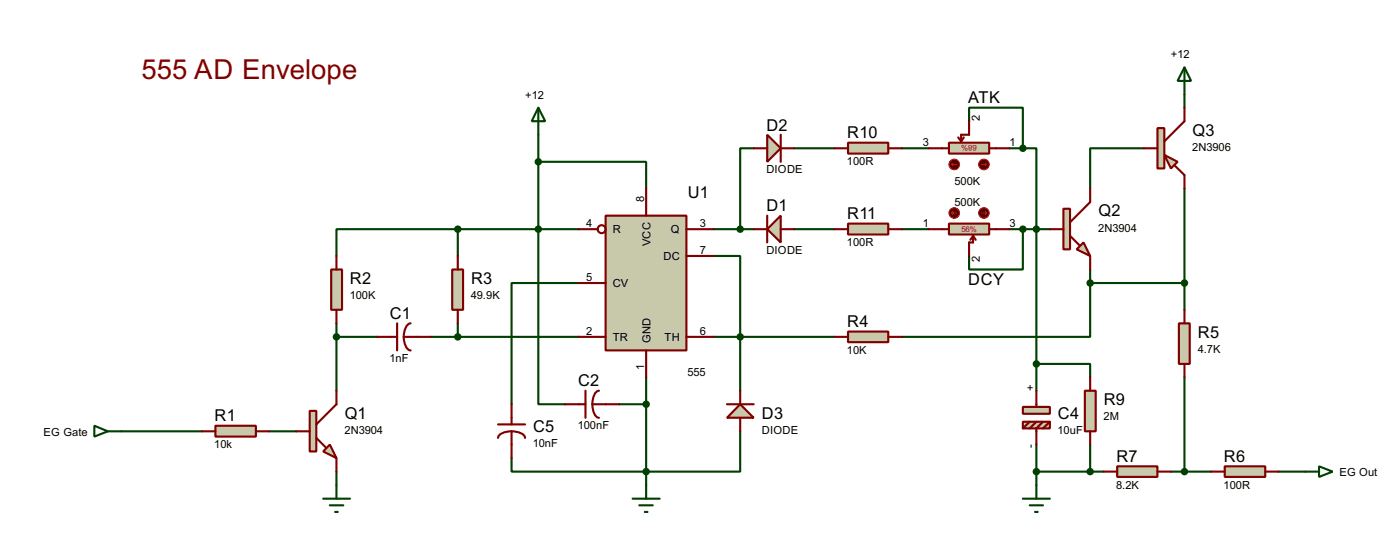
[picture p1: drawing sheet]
<svg xmlns="http://www.w3.org/2000/svg" width="264mm" height="102mm" viewBox="0 0 264 102" stroke-linecap="round" stroke-linejoin="round" font-family="sans-serif">
<g fill="none" stroke="#004000" stroke-width=".4">
<path d="M223.6 17.8v2.5M101.6 30.5h20.4v5.1M101.6 25.4v50.8h5.1M142.3 28h-2.6v15.2M149.9 28h7.6M170.2 28h5.1M182.9 22.9v-2.6h10.2v7.7M190.5 28h2.6M193.1 28h2.5v45.7M215.9 28h-10.1v7.6M223.6 35.6v22.8M86.4 43.2h-22.9v5.1"/>
<path d="M86.4 43.2h22.9M86.4 43.2v5.1M109.3 53.4h-12.7v22.8M134.7 48.3h5v25.4M134.7 43.2h7.6M149.9 43.2h7.6M170.2 43.2h5.1M190.5 43.2h7.7M193.1 43.2v7.6h-10.2v-2.5M205.8 53.4v10.1h-35.6M205.8 50.8v2.6M205.8 53.4h17.8"/>
<path d="M63.5 61v12.7M63.5 63.5h7.7M81.3 63.5h28M86.4 61v2.5M116.9 76.2h5.1M122 71.1v20.4M134.7 63.5h22.8M195.6 68.6h10.2v2.5M223.6 71.1v17.8M17.8 80.3l2.6 1-2.6 1zM20.4 81.3h17.7M50.8 81.3h5.1"/>
<path d="M63.5 88.9v2.6M139.7 81.3v7.6h-43.1v-2.5M195.6 88.9h12.7M195.6 83.8v7.7M205.8 83.8v5.1M221 88.9h7.6M241.3 88.9h5.1"/>
</g>
<path d="M40.7 80.3h7.6v2h-7.6z" fill="#c8c8aa" stroke="#800000" stroke-width=".4"/>
<path d="M38.1 81.3h2.6M48.3 81.3h2.5" fill="none" stroke="#800000" stroke-width=".4"/>
<path d="M62.3 83.8l1.2 2.6-2.5-1.3z" fill="#c8c8aa" stroke="#800000" stroke-width=".4"/>
<path d="M58.5 77.5h1.2v7.6h-1.2z" fill="#c8c8aa" stroke="#800000" stroke-width=".4"/>
<path d="M63.5 73.7v2.5l-3.8 3.8M55.9 81.3h2.6M59.7 82.6l1.8 1.8M63.5 86.4v2.5" fill="none" stroke="#800000" stroke-width=".4"/>
<path d="M61 94h5.1M62.3 95.3h2.5M63.3 96.5h.5M63.5 91.5v2.5" fill="none" stroke="#004000" stroke-width=".4"/>
<path d="M62.5 50.8h2.1v7.6h-2.1z" fill="#c8c8aa" stroke="#800000" stroke-width=".4"/>
<path d="M63.5 48.3v2.5M63.5 58.4v2.6" fill="none" stroke="#800000" stroke-width=".4"/>
<path d="M101.6 20.3l1.3 2.6h-2.5zM101.6 20.3v5.1" fill="none" stroke="#004000" stroke-width=".4"/>
<path d="M85.4 50.8h2v7.6h-2z" fill="#c8c8aa" stroke="#800000" stroke-width=".4"/>
<path d="M86.4 48.3v2.5M86.4 58.4v2.6M71.2 63.5h3.8M75 61v5.1M76.2 63.5a2.37 2.37 0 0 0 1.3 2.6M76.2 63.5h5.1M77.5 61a2.37 2.37 0 0 0-1.3 2.5" fill="none" stroke="#800000" stroke-width=".4"/>
<circle cx="63.5" cy="63.5" r=".5" fill="#004000" stroke="#004000" stroke-width=".4"/>
<path d="M114.3 40.7h15.3v25.4h-15.3z" fill="#c8c8aa" stroke="#800000" stroke-width=".4"/>
<g fill="none" stroke="#800000" stroke-width=".4">
<path d="M122 35.6v5.1M109.3 43.2h3.5M109.3 53.4h5M129.6 43.2h5.1M129.6 48.3h5.1M109.3 63.5h5M122 66.1v5M129.6 63.5h5.1"/>
<circle cx="113.5" cy="43.2" r=".75"/>
</g>
<circle cx="101.6" cy="30.5" r=".5" fill="#004000" stroke="#004000" stroke-width=".4"/>
<path d="M119.4 94h5.1M120.7 95.3h2.5M121.7 96.5h.5M122 91.5v2.5" fill="none" stroke="#004000" stroke-width=".4"/>
<path d="M160.1 62.5h7.6v2h-7.6z" fill="#c8c8aa" stroke="#800000" stroke-width=".4"/>
<path d="M157.5 63.5h2.6M167.7 63.5h2.5" fill="none" stroke="#800000" stroke-width=".4"/>
<circle cx="139.7" cy="63.5" r=".5" fill="#004000" stroke="#004000" stroke-width=".4"/>
<path d="M147.4 40.7v5l-2.6-2.5z" fill="#c8c8aa" stroke="#800000" stroke-width=".4"/>
<path d="M142.3 43.2h2.5M144.8 40.7v5M147.4 43.2h2.5" fill="none" stroke="#800000" stroke-width=".4"/>
<path d="M144.8 25.4l2.6 2.6-2.6 2.5z" fill="#c8c8aa" stroke="#800000" stroke-width=".4"/>
<path d="M142.3 28h2.5M147.4 25.4v5.1M147.4 28h2.5" fill="none" stroke="#800000" stroke-width=".4"/>
<circle cx="139.7" cy="43.2" r=".5" fill="#004000" stroke="#004000" stroke-width=".4"/>
<path d="M179.1 26.9h7.6v2.1h-7.6z" fill="#c8c8aa" stroke="#800000" stroke-width=".4"/>
<path d="M175.3 28h3.8M180.9 25.9l.5 .8M181.9 25.9l-.5 .8M182.9 22.9v2.5h-1.5v1.3M186.7 28h3.8" fill="none" stroke="#800000" stroke-width=".4"/>
<circle cx="180.1" cy="31" r="1" fill="#400000" stroke="#f00" stroke-width=".2"/>
<path d="M179.6 31l.3 .3M179.6 31h1M179.9 30.8l-.3 .2" fill="none" stroke="#f00" stroke-width=".2"/>
<circle cx="185.7" cy="31" r="1" fill="#400000" stroke="#f00" stroke-width=".2"/>
<path d="M185.2 31h1M186 30.8l.2 .2M186.2 31l-.2 .3" fill="none" stroke="#f00" stroke-width=".2"/>
<path d="M179.1 42.2h7.6v2h-7.6z" fill="#c8c8aa" stroke="#800000" stroke-width=".4"/>
<path d="M175.3 43.2h3.8M183.7 44.5l.5 .7M183.7 44.5l-.5 .7M183.7 44.5v1.2h-.8v2.6M186.7 43.2h3.8" fill="none" stroke="#800000" stroke-width=".4"/>
<circle cx="185.7" cy="40.2" r="1" fill="#400000" stroke="#f00" stroke-width=".2"/>
<path d="M186 39.9l.2 .3M185.2 40.2h1M186.2 40.2l-.2 .2" fill="none" stroke="#f00" stroke-width=".2"/>
<circle cx="180.1" cy="40.2" r="1" fill="#400000" stroke="#f00" stroke-width=".2"/>
<path d="M179.9 39.9l-.3 .3M179.6 40.2l.3 .2M179.6 40.2h1" fill="none" stroke="#f00" stroke-width=".2"/>
<g fill="#c8c8aa" stroke="#800000" stroke-width=".4">
<path d="M193.1 76.7h5.1v1.3h-5.1z"/>
<path d="M193.1 79.5h5.1v1.3h-5.1z"/>
</g>
<path d="M96.6 76.2v3.8M194.4 79.5l-1.3 1.3M195.6 73.7v3M195.6 79.5l-1.2 1.3M196.9 79.5l-1.3 1.3v3M198.2 79.5l-1.3 1.3M94 80h5.1M96.6 81.3a2.35 2.35 0 0 1 2.5 1.3M96.6 81.3a2.31 2.31 0 0 0-2.6 1.3M96.6 81.3v5.1" fill="none" stroke="#800000" stroke-width=".4"/>
<path d="M223.6 12.7l1.2 2.6h-2.5zM223.6 12.7v5.1M193.1 94h5.1M194.4 95.3h2.5M195.4 96.5h.5M195.6 91.5v2.5M246.4 88.9h2.6M249 87.9l2.5 1-2.5 1z" fill="none" stroke="#004000" stroke-width=".4"/>
<g fill="#004000" stroke="#004000" stroke-width=".4">
<circle cx="101.6" cy="43.2" r=".5"/>
<circle cx="121.9" cy="88.9" r=".5"/>
</g>
<path d="M231.2 87.9h7.6v2h-7.6z" fill="#c8c8aa" stroke="#800000" stroke-width=".4"/>
<path d="M106.7 76.2h3.8M110.5 73.7v5.1M111.8 76.2a2.35 2.35 0 0 0 1.3 2.6M111.8 76.2h5.1M113.1 73.7a2.35 2.35 0 0 0-1.3 2.5M228.6 88.9h2.6M238.8 88.9h2.5" fill="none" stroke="#800000" stroke-width=".4"/>
<circle cx="121.9" cy="76.2" r=".5" fill="#004000" stroke="#004000" stroke-width=".4"/>
<path d="M204.8 73.7h2v7.6h-2z" fill="#c8c8aa" stroke="#800000" stroke-width=".4"/>
<path d="M205.8 71.1v2.6M205.8 81.3v2.5" fill="none" stroke="#800000" stroke-width=".4"/>
<g fill="#004000" stroke="#004000" stroke-width=".4">
<circle cx="195.6" cy="68.6" r=".5"/>
<circle cx="195.6" cy="88.9" r=".5"/>
</g>
<path d="M160.1 26.9h7.6v2.1h-7.6z" fill="#c8c8aa" stroke="#800000" stroke-width=".4"/>
<path d="M157.5 28h2.6M167.7 28h2.5" fill="none" stroke="#800000" stroke-width=".4"/>
<g fill="#004000" stroke="#004000" stroke-width=".4">
<circle cx="193" cy="28" r=".5"/>
<circle cx="193" cy="43.2" r=".5"/>
<circle cx="195.6" cy="43.2" r=".5"/>
</g>
<path d="M160.1 42.2h7.6v2h-7.6z" fill="#c8c8aa" stroke="#800000" stroke-width=".4"/>
<path d="M157.5 43.2h2.6M167.7 43.2h2.5" fill="none" stroke="#800000" stroke-width=".4"/>
<path d="M139.7 76.2l2.6 2.6h-5.1z" fill="#c8c8aa" stroke="#800000" stroke-width=".4"/>
<path d="M137.2 76.2h5.1M139.7 73.7v2.5M139.7 78.8v2.5" fill="none" stroke="#800000" stroke-width=".4"/>
<path d="M203.2 47l1.3-1.3 1.3 2.6z" fill="#c8c8aa" stroke="#800000" stroke-width=".4"/>
<path d="M200.7 39.4h1.3v7.6h-1.3z" fill="#c8c8aa" stroke="#800000" stroke-width=".4"/>
<path d="M205.8 35.6v2.5l-3.8 3.8M198.2 43.2h2.5M202 44.5l1.8 1.8M205.8 48.3v2.5" fill="none" stroke="#800000" stroke-width=".4"/>
<path d="M219.8 29.2l2.5 1.3-1.3 1.3z" fill="#c8c8aa" stroke="#800000" stroke-width=".4"/>
<path d="M218.5 24.2h1.3v7.6h-1.3z" fill="#c8c8aa" stroke="#800000" stroke-width=".4"/>
<path d="M215.9 28h2.6M221.8 31.3l1.8 1.7v2.6M223.6 20.3v2.6l-3.8 3.8" fill="none" stroke="#800000" stroke-width=".4"/>
<path d="M210.9 87.9h7.6v2h-7.6z" fill="#c8c8aa" stroke="#800000" stroke-width=".4"/>
<path d="M208.3 88.9h2.6M218.5 88.9h2.5" fill="none" stroke="#800000" stroke-width=".4"/>
<g fill="#004000" stroke="#004000" stroke-width=".4">
<circle cx="223.5" cy="53.4" r=".5"/>
<circle cx="205.7" cy="53.4" r=".5"/>
</g>
<path d="M222.5 61h2.1v7.6h-2.1z" fill="#c8c8aa" stroke="#800000" stroke-width=".4"/>
<path d="M223.6 58.4v2.6M223.6 68.6v2.5" fill="none" stroke="#800000" stroke-width=".4"/>
<g fill="#004000" stroke="#004000" stroke-width=".4">
<circle cx="205.7" cy="88.9" r=".5"/>
<circle cx="223.5" cy="88.9" r=".5"/>
<circle cx="86.4" cy="63.5" r=".5"/>
<circle cx="86.4" cy="43.2" r=".5"/>
</g>
<text font-size="5.8" fill="#800000" x="26.7" y="14.9">555 AD Envelope</text>
<g font-size="3.5">
<text x="182.8" y="19.4">ATK</text>
<text x="144.7" y="24.6">D2</text>
<text x="159.9" y="26.1">R10</text>
<text x="225.1" y="25.6">Q3</text>
<text x="129.8" y="37.3">U1</text>
<text x="144.7" y="39.9">D1</text>
<text x="159.9" y="41.4">R11</text>
<text x="207.3" y="40.8">Q2</text>
<text x="66.1" y="53.5">R2</text>
<text x="88.9" y="53.5">R3</text>
<text x="182.8" y="53.8">DCY</text>
<text x="73.6" y="60.2">C1</text>
<text x="159.9" y="61.7">R4</text>
<text x="226.1" y="63.7">R5</text>
<text x="109.1" y="72.9">C2</text>
<text x="208.3" y="76.4">R9</text>
<text x="40.5" y="79.5">R1</text>
<text x="65.1" y="78.9">Q1</text>
<text x="100.6" y="81.5">C5</text>
<text x="143.8" y="78.9">D3</text>
<text x="199.7" y="78.9">C4</text>
<text x="210.7" y="87.1">R7</text>
<text x="231" y="87.1">R6</text>
</g>
<g font-size="2.4">
<text x="221" y="10.9">+12</text>
<text x="99.1" y="18.6">+12</text>
<text x="184.9" y="22.8" transform="rotate(-90 184.9 22.8)">2</text>
<text x="174.2" y="27.5">3</text>
<text x="190.5" y="27.5">1</text>
<text x="225" y="28.5">2N3906</text>
<text x="144.6" y="32.7">DIODE</text>
<text x="159.9" y="31.2">100R</text>
<text x="180.2" y="34.9">500K</text>
<text x="121.6" y="38.1" transform="rotate(-90 121.6 38.1)">8</text>
<text x="180.2" y="38.9">500K</text>
<text x="110.7" y="42.8">4</text>
<text x="115.6" y="44">R</text>
<text x="122.8" y="46.4" transform="rotate(-90 122.8 46.4)">VCC</text>
<text x="126.6" y="44">Q</text>
<text x="132.1" y="47.9">7</text>
<text x="132.1" y="42.8">3</text>
<text x="144.6" y="47.9">DIODE</text>
<text x="159.9" y="46.4">100R</text>
<text x="174.2" y="42.8">1</text>
<text x="190.5" y="42.8">3</text>
<text x="207.3" y="43.7">2N3904</text>
<text x="110.7" y="53">5</text>
<text x="125.2" y="49.1">DC</text>
<text x="184.9" y="49.4" transform="rotate(-90 184.9 49.4)">2</text>
<text x="66" y="56.4">100K</text>
<text x="88.9" y="56.4">49.9K</text>
<text x="115.6" y="54.2">CV</text>
<text x="110.7" y="63.1">2</text>
<text x="115.6" y="64.3">TR</text>
<text x="122.8" y="64.7" transform="rotate(-90 122.8 64.7)">GND</text>
<text x="125.4" y="64.3">TH</text>
<text x="132.1" y="63.1">6</text>
<text x="73.5" y="68.3">1nF</text>
<text x="121.6" y="69.8" transform="rotate(-90 121.6 69.8)">1</text>
<text x="129.8" y="70.8">555</text>
<text x="159.9" y="66.7">10K</text>
<text x="226.1" y="66.6">4.7K</text>
<text x="195.2" y="73.7" transform="rotate(-90 195.2 73.7)">+</text>
<text x="8.2" y="82.1">EG Gate</text>
<text x="65" y="81.8">2N3904</text>
<text x="109.1" y="81">100nF</text>
<text x="143.8" y="81.8">DIODE</text>
<text x="199.6" y="81.8">10uF</text>
<text x="208.3" y="79.3">2M</text>
<text x="40.5" y="84.5">10k</text>
<text x="100.6" y="84.4">10nF</text>
<text x="195.2" y="84.5" transform="rotate(-90 195.2 84.5)">-</text>
<text x="252.8" y="89.7">EG Out</text>
<text x="210.7" y="92.1">8.2K</text>
<text x="231" y="92.1">100R</text>
</g>
<g font-size="1.7" fill="#c00000">
<text x="184.4" y="27.3" transform="rotate(-180 184.4 27.3)">68%</text>
<text x="181.5" y="43.8">56%</text>
</g>
</svg>
